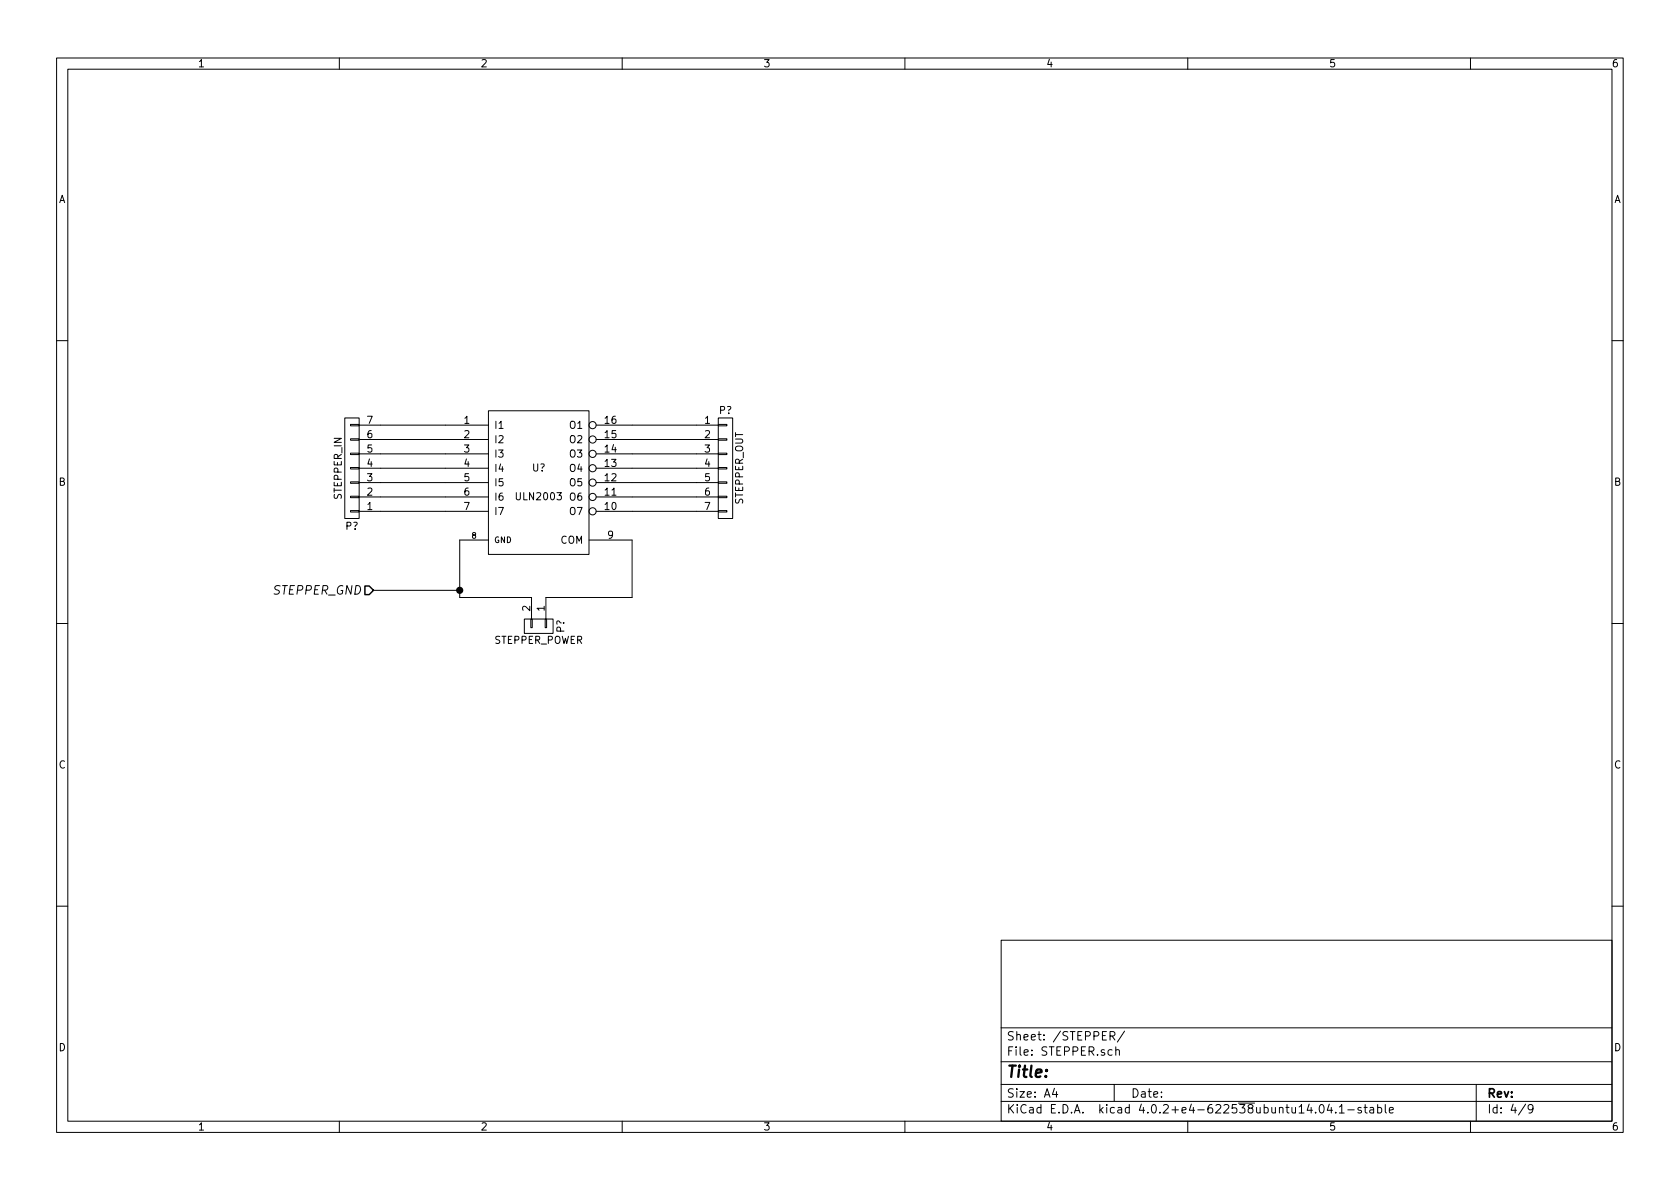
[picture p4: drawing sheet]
EESchema Schematic File Version 2
LIBS:power
LIBS:device
LIBS:transistors
LIBS:conn
LIBS:linear
LIBS:regul
LIBS:74xx
LIBS:cmos4000
LIBS:adc-dac
LIBS:memory
LIBS:xilinx
LIBS:microcontrollers
LIBS:dsp
LIBS:microchip
LIBS:analog_switches
LIBS:motorola
LIBS:texas
LIBS:intel
LIBS:audio
LIBS:interface
LIBS:digital-audio
LIBS:philips
LIBS:display
LIBS:cypress
LIBS:siliconi
LIBS:opto
LIBS:atmel
LIBS:contrib
LIBS:valves
LIBS:8051_generic_89s51
LIBS:7805_mod
LIBS:HexConverter
LIBS:MOTOR
LIBS:ams1117_
LIBS:arduinoNano
LIBS:arduinouno
LIBS:buzzer
LIBS:cmos_cell
LIBS:color_sensor
LIBS:esp8266
LIBS:fingerprintsensor
LIBS:flex
LIBS:ftdi232rl
LIBS:hexconverter
LIBS:i2cmemoty24ls256
LIBS:l293d_modified
LIBS:ldr
LIBS:lm3915
LIBS:oleddisplay
LIBS:ov7670
LIBS:pushbutton
LIBS:relay
LIBS:sd_card_module
LIBS:servo
LIBS:valve
LIBS:xbee
LIBS:max_232
LIBS:0808
LIBS:8051_dev-cache
EELAYER 25 0
EELAYER END
$Descr A4 11693 8268
encoding utf-8
Sheet 5 9
Title ""
Date ""
Rev ""
Comp ""
Comment1 ""
Comment2 ""
Comment3 ""
Comment4 ""
$EndDescr
$Comp
L ULN2003 U?
U 1 1
P 3750 3350
F 0 "U?" H 3750 3450 50  0000 C CNN
F 1 "ULN2003" H 3750 3250 50  0000 C CNN
F 2 "" H 3750 3350 50  0000 C CNN
F 3 "" H 3750 3350 50  0000 C CNN
	1    3750 3350
	1    0    0    -1  
$EndComp
$Comp
L CONN_01X07 P?
U 1 1
P 2450 3250
F 0 "P?" H 2450 3650 50  0000 C CNN
F 1 "STEPPER_IN" V 2550 3250 50  0000 C CNN
F 2 "" H 2450 3250 50  0000 C CNN
F 3 "" H 2450 3250 50  0000 C CNN
	1    2450 3250
	-1   0    0    1   
$EndComp
Wire Wire Line
	2650 2950 3100 2950
Wire Wire Line
	2650 3050 3100 3050
Wire Wire Line
	2650 3150 3100 3150
Wire Wire Line
	2650 3250 3100 3250
Wire Wire Line
	2650 3350 3100 3350
Wire Wire Line
	2650 3450 3100 3450
Wire Wire Line
	2650 3550 3100 3550
$Comp
L CONN_01X07 P?
U 1 1
P 5050 3250
F 0 "P?" H 5050 3650 50  0000 C CNN
F 1 "STEPPER_OUT" V 5150 3250 50  0000 C CNN
F 2 "" H 5050 3250 50  0000 C CNN
F 3 "" H 5050 3250 50  0000 C CNN
	1    5050 3250
	1    0    0    -1  
$EndComp
Wire Wire Line
	4400 2950 4850 2950
Wire Wire Line
	4400 3050 4850 3050
Wire Wire Line
	4400 3150 4850 3150
Wire Wire Line
	4400 3250 4850 3250
Wire Wire Line
	4400 3350 4850 3350
Wire Wire Line
	4400 3450 4850 3450
Wire Wire Line
	4400 3550 4850 3550
$Comp
L CONN_01X02 P?
U 1 1
P 3750 4350
F 0 "P?" H 3750 4500 50  0000 C CNN
F 1 "STEPPER_POWER" V 3850 4350 50  0000 C CNN
F 2 "" H 3750 4350 50  0000 C CNN
F 3 "" H 3750 4350 50  0000 C CNN
	1    3750 4350
	0    1    1    0   
$EndComp
Wire Wire Line
	3700 4150 3200 4150
Wire Wire Line
	3200 4150 3200 3750
Wire Wire Line
	3800 4150 4400 4150
Wire Wire Line
	4400 4150 4400 3750
Text HLabel 2600 4100 0    60   Input Italic 0
STEPPER_GND
Wire Wire Line
	2600 4100 3200 4100
Connection ~ 3200 4100
$EndSCHEMATC
